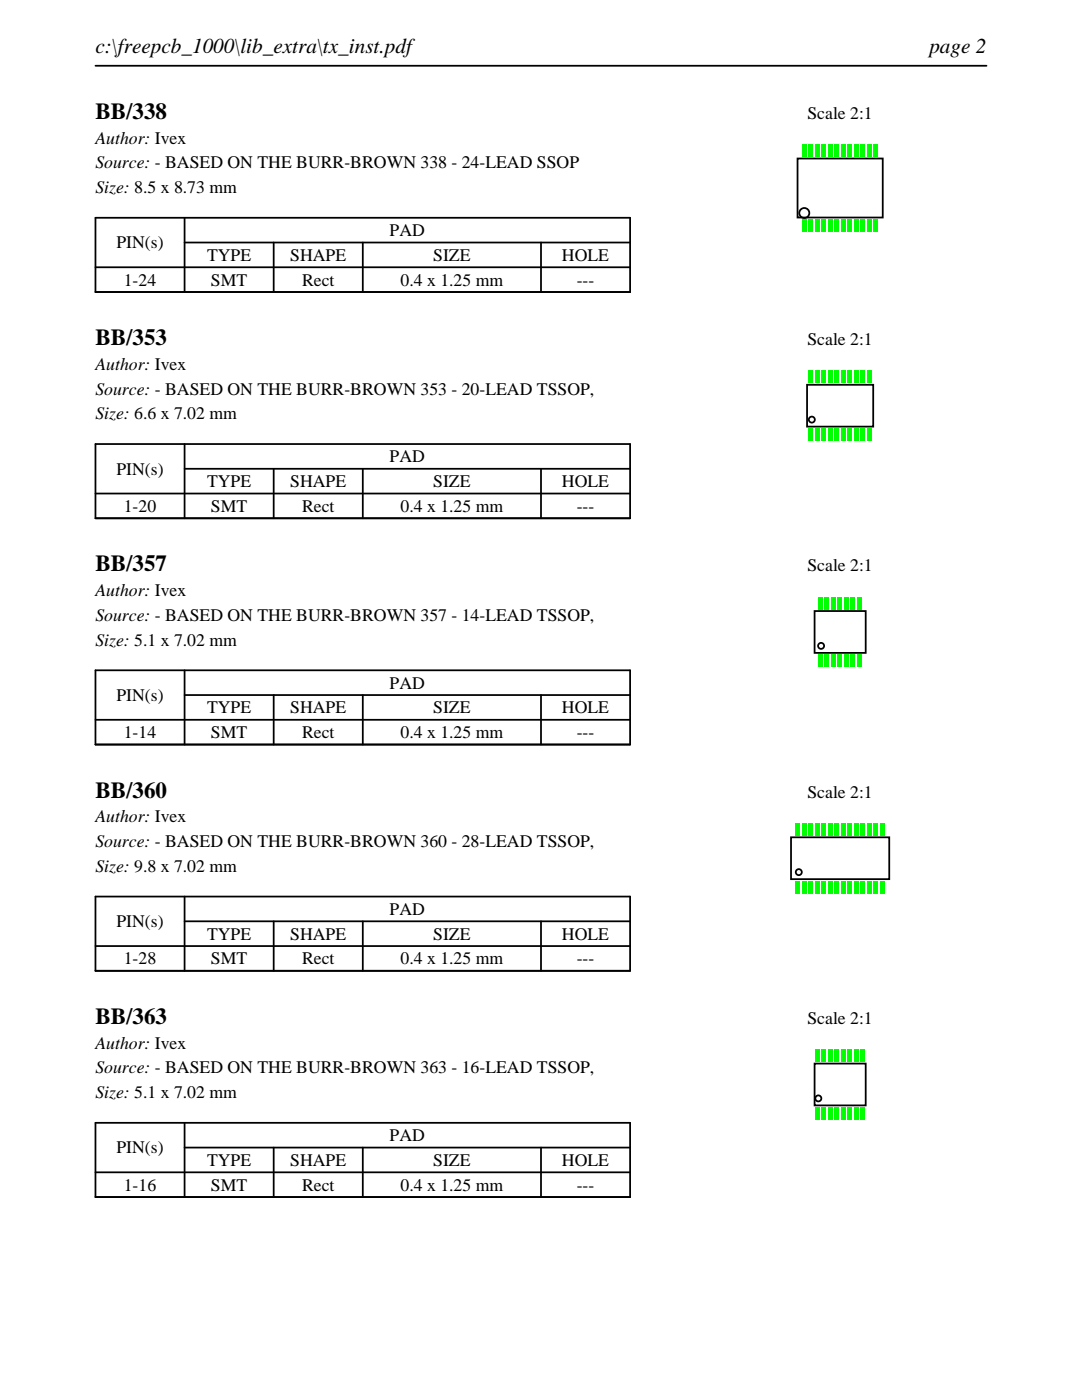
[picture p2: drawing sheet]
<svg xmlns="http://www.w3.org/2000/svg" width="216mm" height="279mm" viewBox="0 0 216 279" stroke-linecap="round" stroke-linejoin="round" font-family="sans-serif">
<path d="M19 13.1h177.8M19 43.5h106.7v14.8h-106.7zM19 53.3h106.7M36.8 48.4h88.9M36.8 43.5v14.8M54.6 48.4v9.9M72.4 48.4v9.9M107.9 48.4v9.9" fill="none" stroke="#000" stroke-width=".35"/>
<g fill="none" stroke="#000" stroke-width=".36">
<path d="M159.1 31.6h17v11.8h-17z"/>
<circle cx="160.5" cy="42.5" r="1"/>
</g>
<g fill="#0f0">
<path d="M160.1 43.8h.8v2.5h-.8z"/>
<path d="M161.4 43.8h.8v2.5h-.8z"/>
<path d="M162.7 43.8h.8v2.5h-.8z"/>
<path d="M164 43.8h.8v2.5h-.8z"/>
<path d="M165.3 43.8h.8v2.5h-.8z"/>
<path d="M166.6 43.8h.8v2.5h-.8z"/>
<path d="M167.9 43.8h.8v2.5h-.8z"/>
<path d="M169.2 43.8h.8v2.5h-.8z"/>
<path d="M170.5 43.8h.8v2.5h-.8z"/>
<path d="M171.8 43.8h.8v2.5h-.8z"/>
<path d="M173.1 43.8h.8v2.5h-.8z"/>
<path d="M174.4 43.8h.8v2.5h-.8z"/>
<path d="M174.4 28.8h.8v2.5h-.8z"/>
<path d="M173.1 28.8h.8v2.5h-.8z"/>
<path d="M171.8 28.8h.8v2.5h-.8z"/>
<path d="M170.5 28.8h.8v2.5h-.8z"/>
<path d="M169.2 28.8h.8v2.5h-.8z"/>
<path d="M167.9 28.8h.8v2.5h-.8z"/>
<path d="M166.6 28.8h.8v2.5h-.8z"/>
<path d="M165.3 28.8h.8v2.5h-.8z"/>
<path d="M164 28.8h.8v2.5h-.8z"/>
<path d="M162.7 28.8h.8v2.5h-.8z"/>
<path d="M161.4 28.8h.8v2.5h-.8z"/>
<path d="M160.1 28.8h.8v2.5h-.8z"/>
</g>
<path d="M19 88.6h106.7v14.8h-106.7zM19 98.5h106.7M36.8 93.6h88.9M36.8 88.6v14.8M54.6 93.6v9.8M72.4 93.6v9.8M107.9 93.6v9.8" fill="none" stroke="#000" stroke-width=".35"/>
<g fill="none" stroke="#000" stroke-width=".36">
<path d="M161 76.8h13.2v8.3h-13.2z"/>
<circle cx="162" cy="83.7" r=".6"/>
</g>
<g fill="#0f0">
<path d="M161.4 85.5h.8v2.5h-.8z"/>
<path d="M162.7 85.5h.8v2.5h-.8z"/>
<path d="M164 85.5h.8v2.5h-.8z"/>
<path d="M165.3 85.5h.8v2.5h-.8z"/>
<path d="M166.6 85.5h.8v2.5h-.8z"/>
<path d="M167.9 85.5h.8v2.5h-.8z"/>
<path d="M169.2 85.5h.8v2.5h-.8z"/>
<path d="M170.5 85.5h.8v2.5h-.8z"/>
<path d="M171.8 85.5h.8v2.5h-.8z"/>
<path d="M173.1 85.5h.8v2.5h-.8z"/>
<path d="M173.1 73.9h.8v2.5h-.8z"/>
<path d="M171.8 73.9h.8v2.5h-.8z"/>
<path d="M170.5 73.9h.8v2.5h-.8z"/>
<path d="M169.2 73.9h.8v2.5h-.8z"/>
<path d="M167.9 73.9h.8v2.5h-.8z"/>
<path d="M166.6 73.9h.8v2.5h-.8z"/>
<path d="M165.3 73.9h.8v2.5h-.8z"/>
<path d="M164 73.9h.8v2.5h-.8z"/>
<path d="M162.7 73.9h.8v2.5h-.8z"/>
<path d="M161.4 73.9h.8v2.5h-.8z"/>
</g>
<path d="M19 133.8h106.7v14.8h-106.7zM36.8 138.7h88.9M36.8 133.8v14.8M54.6 138.7v9.9M72.4 138.7v9.9M107.9 138.7v9.9M19 143.7h106.7" fill="none" stroke="#000" stroke-width=".35"/>
<g fill="none" stroke="#000" stroke-width=".36">
<path d="M162.5 121.9h10.2v8.4h-10.2z"/>
<circle cx="163.8" cy="128.9" r=".6"/>
</g>
<g fill="#0f0">
<path d="M163.2 130.6h.8v2.5h-.8z"/>
<path d="M164.5 130.6h.8v2.5h-.8z"/>
<path d="M165.8 130.6h.8v2.5h-.8z"/>
<path d="M167.1 130.6h.8v2.5h-.8z"/>
<path d="M168.4 130.6h.8v2.5h-.8z"/>
<path d="M169.7 130.6h.8v2.5h-.8z"/>
<path d="M171 130.6h.8v2.5h-.8z"/>
<path d="M171 119.1h.8v2.5h-.8z"/>
<path d="M169.7 119.1h.8v2.5h-.8z"/>
<path d="M168.4 119.1h.8v2.5h-.8z"/>
<path d="M167.1 119.1h.8v2.5h-.8z"/>
<path d="M165.8 119.1h.8v2.5h-.8z"/>
<path d="M164.5 119.1h.8v2.5h-.8z"/>
<path d="M163.2 119.1h.8v2.5h-.8z"/>
</g>
<path d="M19 178.9h106.7v14.8h-106.7zM36.8 178.9v14.8M19 188.8h106.7M36.8 183.9h88.9M54.6 183.9v9.8M72.4 183.9v9.8M107.9 183.9v9.8" fill="none" stroke="#000" stroke-width=".35"/>
<g fill="none" stroke="#000" stroke-width=".36">
<path d="M157.8 167.1h19.6v8.4h-19.6z"/>
<circle cx="159.4" cy="174.1" r=".6"/>
</g>
<g fill="#0f0">
<path d="M158.8 175.8h.8v2.5h-.8z"/>
<path d="M160.1 175.8h.8v2.5h-.8z"/>
<path d="M161.4 175.8h.8v2.5h-.8z"/>
<path d="M162.7 175.8h.8v2.5h-.8z"/>
<path d="M164 175.8h.8v2.5h-.8z"/>
<path d="M165.3 175.8h.8v2.5h-.8z"/>
<path d="M166.6 175.8h.8v2.5h-.8z"/>
<path d="M167.9 175.8h.8v2.5h-.8z"/>
<path d="M169.2 175.8h.8v2.5h-.8z"/>
<path d="M170.5 175.8h.8v2.5h-.8z"/>
<path d="M171.8 175.8h.8v2.5h-.8z"/>
<path d="M173.1 175.8h.8v2.5h-.8z"/>
<path d="M174.4 175.8h.8v2.5h-.8z"/>
<path d="M175.7 175.8h.8v2.5h-.8z"/>
<path d="M175.7 164.3h.8v2.5h-.8z"/>
<path d="M174.4 164.3h.8v2.5h-.8z"/>
<path d="M173.1 164.3h.8v2.5h-.8z"/>
<path d="M171.8 164.3h.8v2.5h-.8z"/>
<path d="M170.5 164.3h.8v2.5h-.8z"/>
<path d="M169.2 164.3h.8v2.5h-.8z"/>
<path d="M167.9 164.3h.8v2.5h-.8z"/>
<path d="M166.6 164.3h.8v2.5h-.8z"/>
<path d="M165.3 164.3h.8v2.5h-.8z"/>
<path d="M164 164.3h.8v2.5h-.8z"/>
<path d="M162.7 164.3h.8v2.5h-.8z"/>
<path d="M161.4 164.3h.8v2.5h-.8z"/>
<path d="M160.1 164.3h.8v2.5h-.8z"/>
<path d="M158.8 164.3h.8v2.5h-.8z"/>
</g>
<path d="M19 224.1h106.7v14.8h-106.7zM19 234h106.7M36.8 229h88.9M36.8 224.1v14.8M54.6 229v9.9M72.4 229v9.9M107.9 229v9.9" fill="none" stroke="#000" stroke-width=".35"/>
<g fill="none" stroke="#000" stroke-width=".36">
<path d="M162.5 212.3h10.2v8.3h-10.2z"/>
<circle cx="163.3" cy="219.2" r=".6"/>
</g>
<g fill="#0f0">
<path d="M162.7 221h.8v2.5h-.8z"/>
<path d="M164 221h.8v2.5h-.8z"/>
<path d="M165.3 221h.8v2.5h-.8z"/>
<path d="M166.6 221h.8v2.5h-.8z"/>
<path d="M167.9 221h.8v2.5h-.8z"/>
<path d="M169.2 221h.8v2.5h-.8z"/>
<path d="M170.5 221h.8v2.5h-.8z"/>
<path d="M171.8 221h.8v2.5h-.8z"/>
<path d="M171.8 209.4h.8v2.5h-.8z"/>
<path d="M170.5 209.4h.8v2.5h-.8z"/>
<path d="M169.2 209.4h.8v2.5h-.8z"/>
<path d="M167.9 209.4h.8v2.5h-.8z"/>
<path d="M166.6 209.4h.8v2.5h-.8z"/>
<path d="M165.3 209.4h.8v2.5h-.8z"/>
<path d="M164 209.4h.8v2.5h-.8z"/>
<path d="M162.7 209.4h.8v2.5h-.8z"/>
</g>
<g font-size="4.6">
<text x="19" y="23.7">BB/338</text>
<text x="19" y="68.9">BB/353</text>
<text x="19" y="114">BB/357</text>
<text x="19" y="159.2">BB/360</text>
<text x="19" y="204.3">BB/363</text>
</g>
<g font-size="4.2">
<text x="19" y="10.6">c:\freepcb_1000\lib_extra\tx_inst.pdf</text>
<text x="185.4" y="10.6">page 2</text>
</g>
<g font-size="3.5">
<text x="161.1" y="23.7">Scale 2:1</text>
<text x="19" y="28.6">Author: Ivex</text>
<text x="19" y="33.6">Source: - BASED ON THE BURR-BROWN 338 - 24-LEAD SSOP</text>
<text x="19" y="38.5">Size: 8.5 x 8.73 mm</text>
<text x="77.8" y="47.1">PAD</text>
<text x="23.2" y="49.6">PIN(s)</text>
<text x="41.3" y="52.1">TYPE</text>
<text x="57.9" y="52.1">SHAPE</text>
<text x="86.4" y="52.1">SIZE</text>
<text x="112.1" y="52.1">HOLE</text>
<text x="24.7" y="57">1-24</text>
<text x="42.1" y="57">SMT</text>
<text x="60.3" y="57">Rect</text>
<text x="79.9" y="57">0.4 x 1.25 mm</text>
<text x="115.1" y="57">---</text>
<text x="161.1" y="68.9">Scale 2:1</text>
<text x="19" y="73.8">Author: Ivex</text>
<text x="19" y="78.7">Source: - BASED ON THE BURR-BROWN 353 - 20-LEAD TSSOP,</text>
<text x="19" y="83.7">Size: 6.6 x 7.02 mm</text>
<text x="23.2" y="94.7">PIN(s)</text>
<text x="77.8" y="92.3">PAD</text>
<text x="41.3" y="97.2">TYPE</text>
<text x="57.9" y="97.2">SHAPE</text>
<text x="86.4" y="97.2">SIZE</text>
<text x="112.1" y="97.2">HOLE</text>
<text x="24.7" y="102.2">1-20</text>
<text x="42.1" y="102.2">SMT</text>
<text x="60.3" y="102.2">Rect</text>
<text x="79.9" y="102.2">0.4 x 1.25 mm</text>
<text x="115.1" y="102.2">---</text>
<text x="19" y="119">Author: Ivex</text>
<text x="161.1" y="114">Scale 2:1</text>
<text x="19" y="123.9">Source: - BASED ON THE BURR-BROWN 357 - 14-LEAD TSSOP,</text>
<text x="19" y="128.8">Size: 5.1 x 7.02 mm</text>
<text x="77.8" y="137.4">PAD</text>
<text x="23.2" y="139.9">PIN(s)</text>
<text x="41.3" y="142.4">TYPE</text>
<text x="57.9" y="142.4">SHAPE</text>
<text x="86.4" y="142.4">SIZE</text>
<text x="112.1" y="142.4">HOLE</text>
<text x="24.7" y="147.3">1-14</text>
<text x="42.1" y="147.3">SMT</text>
<text x="60.3" y="147.3">Rect</text>
<text x="79.9" y="147.3">0.4 x 1.25 mm</text>
<text x="115.1" y="147.3">---</text>
<text x="161.1" y="159.2">Scale 2:1</text>
<text x="19" y="164.1">Author: Ivex</text>
<text x="19" y="169.1">Source: - BASED ON THE BURR-BROWN 360 - 28-LEAD TSSOP,</text>
<text x="19" y="174">Size: 9.8 x 7.02 mm</text>
<text x="23.2" y="185">PIN(s)</text>
<text x="77.8" y="182.6">PAD</text>
<text x="41.3" y="187.5">TYPE</text>
<text x="57.9" y="187.5">SHAPE</text>
<text x="86.4" y="187.5">SIZE</text>
<text x="112.1" y="187.5">HOLE</text>
<text x="24.7" y="192.5">1-28</text>
<text x="42.1" y="192.5">SMT</text>
<text x="60.3" y="192.5">Rect</text>
<text x="79.9" y="192.5">0.4 x 1.25 mm</text>
<text x="115.1" y="192.5">---</text>
<text x="19" y="209.3">Author: Ivex</text>
<text x="161.1" y="204.3">Scale 2:1</text>
<text x="19" y="214.2">Source: - BASED ON THE BURR-BROWN 363 - 16-LEAD TSSOP,</text>
<text x="19" y="219.1">Size: 5.1 x 7.02 mm</text>
<text x="77.8" y="227.8">PAD</text>
<text x="23.2" y="230.2">PIN(s)</text>
<text x="41.3" y="232.7">TYPE</text>
<text x="57.9" y="232.7">SHAPE</text>
<text x="86.4" y="232.7">SIZE</text>
<text x="112.1" y="232.7">HOLE</text>
<text x="24.7" y="237.6">1-16</text>
<text x="42.1" y="237.6">SMT</text>
<text x="60.3" y="237.6">Rect</text>
<text x="79.9" y="237.6">0.4 x 1.25 mm</text>
<text x="115.1" y="237.6">---</text>
</g>
</svg>
